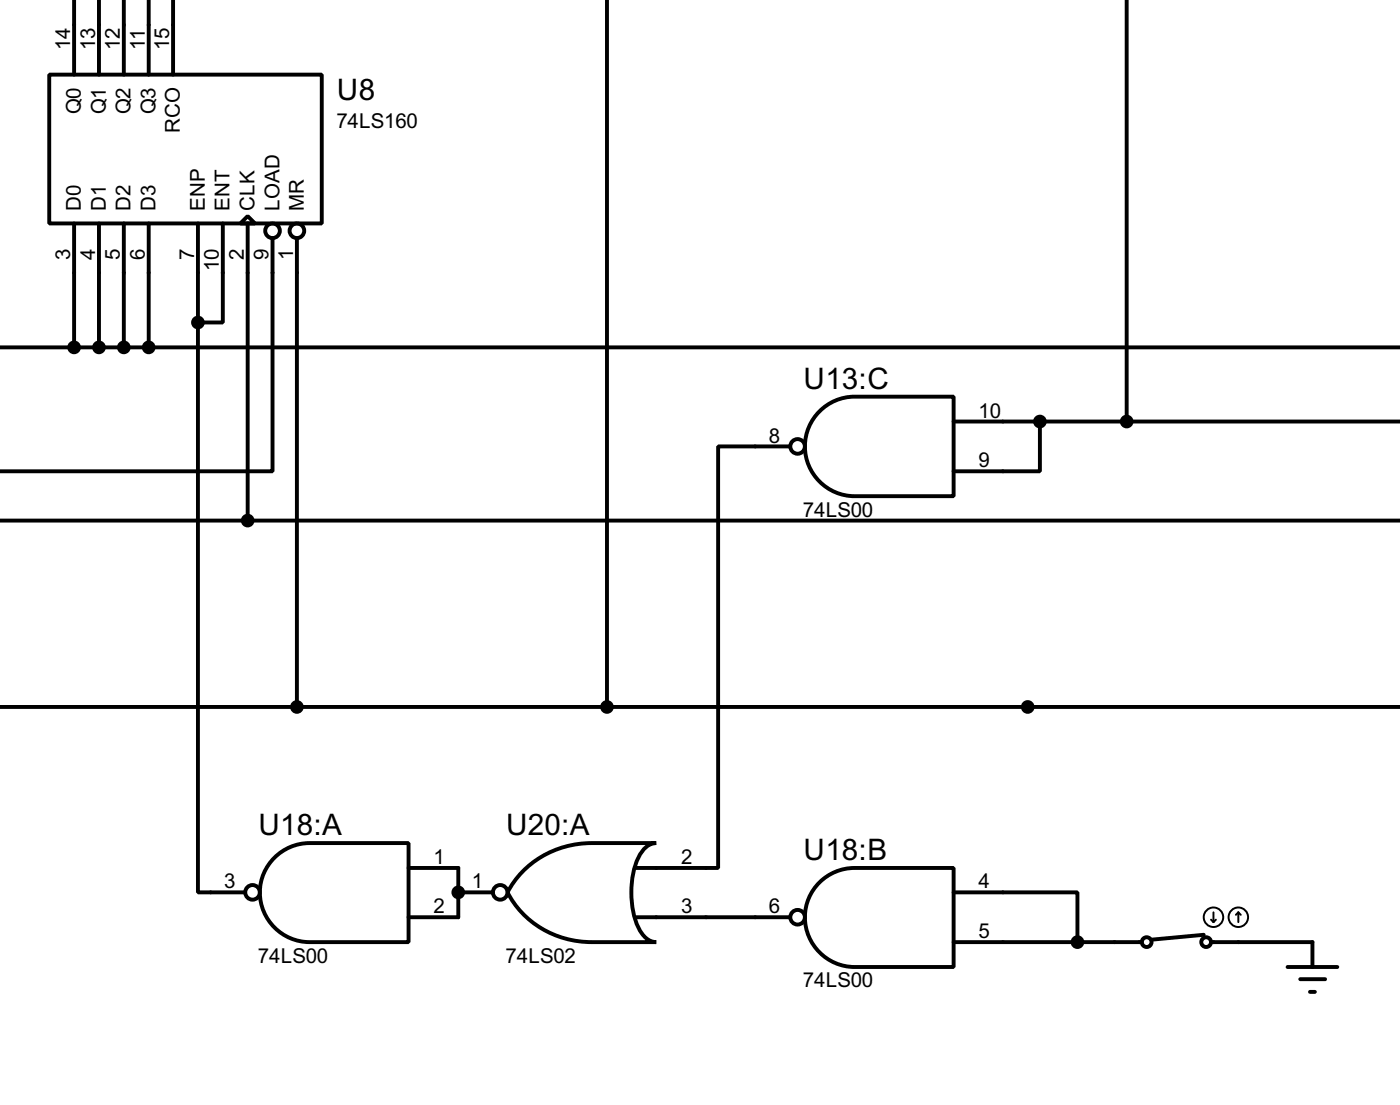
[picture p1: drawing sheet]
<svg xmlns="http://www.w3.org/2000/svg" width="144mm" height="113mm" viewBox="0 0 144 113" stroke-linecap="round" stroke-linejoin="round" font-family="sans-serif">
<g fill="none" stroke="#000" stroke-width=".4">
<path d="M7.6 0v7.7M10.2 0v7.7M12.7 0v7.7M15.3 0v7.7M17.8 0v7.7M62.3 0v72.5M115.6 0v43.2M5.1 7.7h27.9v15.2h-27.9zM0 35.6h143.6M7.6 22.9v12.7M10.2 22.9v12.7M12.7 22.9v12.7"/>
<path d="M15.3 22.9v12.7M20.3 33.1v58.4h4.9M20.3 22.9v10.2M22.9 22.9v10.2h-2.6M24.7 22.9l.7-.7 .8 .7zM25.4 22.9v30.5M28 24.4v23.9h-28.1M30.5 24.4v48.1M-.1 53.4h143.7M81 45.8h-7.3v43.2h-8.4M83.8 42.5a5.1 5.1 0 0 1 3.9-1.8h10.1v10.2h-10.1a5.1 5.1 0 0 1-4.7-3 5.1 5.1 0 0 1 .8-5.4zM97.8 43.2h45.8"/>
<path d="M106.7 43.2v5.1h-8.9M-.1 72.5h143.7M27.9 88.2a5.1 5.1 0 0 1 3.9-1.8h10.1v10.2h-10.1a5.1 5.1 0 0 1-4.7-3 5.1 5.1 0 0 1 .8-5.4zM41.9 89h5.1v5h-5.1M47 91.5h3.6M53.9 89a9.9 9.9 0 0 1 6.8-2.6h6.6a2.22 2.22 0 0 0-1.8 1.5 9.3 9.3 0 0 0 0 7.2 2.22 2.22 0 0 0 1.8 1.5h-6.6a9.6 9.6 0 0 1-8.6-5.1l.5-.9zM65.3 94h15.7M83.8 90.7a5.1 5.1 0 0 1 3.9-1.7h10.1v10.1h-10.1a5.1 5.1 0 0 1-4.7-2.9 5.1 5.1 0 0 1 .8-5.5zM97.8 91.5h12.7v5.1M97.8 96.6h19.3M123.5 95.8l-5.4 .5M124.2 96.6h10.4v2.5"/>
<path d="M132.1 99.1h5.1M133.4 100.4h2.5M134.4 101.7h.5"/>
<circle cx="27.9" cy="23.7" r=".75"/>
<circle cx="30.4" cy="23.7" r=".75"/>
<circle cx="81.8" cy="45.8" r=".75"/>
<circle cx="25.9" cy="91.5" r=".75"/>
<circle cx="51.3" cy="91.5" r=".75"/>
<circle cx="81.8" cy="94" r=".75"/>
<circle cx="117.6" cy="96.6" r=".5"/>
<circle cx="123.7" cy="96.6" r=".5"/>
</g>
<circle cx="47" cy="91.5" r=".2" fill="#000"/>
<g fill="#000" stroke="#000" stroke-width=".4">
<circle cx="7.6" cy="35.6" r=".5"/>
<circle cx="10.1" cy="35.6" r=".5"/>
<circle cx="12.7" cy="35.6" r=".5"/>
<circle cx="15.2" cy="35.6" r=".5"/>
<circle cx="20.3" cy="33.1" r=".5"/>
<circle cx="25.4" cy="53.4" r=".5"/>
<circle cx="106.6" cy="43.2" r=".5"/>
<circle cx="115.5" cy="43.2" r=".5"/>
<circle cx="30.4" cy="72.5" r=".5"/>
<circle cx="62.2" cy="72.5" r=".5"/>
<circle cx="105.4" cy="72.5" r=".5"/>
<circle cx="47" cy="91.5" r=".5"/>
<circle cx="110.5" cy="96.6" r=".5"/>
</g>
<g fill="none" stroke="#000" stroke-width=".2">
<path d="M124.2 94.3l.3 .2M124.5 93.5v1M124.7 94.3l-.2 .2M127 93.5l-.2 .3M127 93.5l.3 .3M127 93.5v1"/>
<circle cx="124.4" cy="94" r="1"/>
<circle cx="127" cy="94" r="1"/>
</g>
<g font-size="3.4">
<text x="34.6" y="10.2">U8</text>
<text x="82.4" y="39.9">U13:C</text>
<text x="26.5" y="85.6">U18:A</text>
<text x="51.9" y="85.6">U20:A</text>
<text x="82.4" y="88.2">U18:B</text>
</g>
<g font-size="2.4">
<text x="7.2" y="5.1" transform="rotate(-90 7.2 5.1)">14</text>
<text x="9.8" y="5.1" transform="rotate(-90 9.8 5.1)">13</text>
<text x="12.3" y="5.1" transform="rotate(-90 12.3 5.1)">12</text>
<text x="14.9" y="5.1" transform="rotate(-90 14.9 5.1)">11</text>
<text x="17.4" y="5.1" transform="rotate(-90 17.4 5.1)">15</text>
<text x="8.3" y="11.7" transform="rotate(-90 8.3 11.7)">Q0</text>
<text x="10.8" y="11.7" transform="rotate(-90 10.8 11.7)">Q1</text>
<text x="13.4" y="11.7" transform="rotate(-90 13.4 11.7)">Q2</text>
<text x="16" y="11.7" transform="rotate(-90 16 11.7)">Q3</text>
<text x="18.5" y="13.7" transform="rotate(-90 18.5 13.7)">RCO</text>
<text x="34.5" y="13.2">74LS160</text>
<text x="8.3" y="21.6" transform="rotate(-90 8.3 21.6)">D0</text>
<text x="10.9" y="21.6" transform="rotate(-90 10.9 21.6)">D1</text>
<text x="13.4" y="21.6" transform="rotate(-90 13.4 21.6)">D2</text>
<text x="16" y="21.6" transform="rotate(-90 16 21.6)">D3</text>
<text x="21" y="21.6" transform="rotate(-90 21 21.6)">ENP</text>
<text x="23.6" y="21.6" transform="rotate(-90 23.6 21.6)">ENT</text>
<text x="26.1" y="21.6" transform="rotate(-90 26.1 21.6)">CLK</text>
<text x="28.7" y="21.6" transform="rotate(-90 28.7 21.6)">LOAD</text>
<text x="31.2" y="21.6" transform="rotate(-90 31.2 21.6)">MR</text>
<text x="7.2" y="26.6" transform="rotate(-90 7.2 26.6)">3</text>
<text x="9.8" y="26.6" transform="rotate(-90 9.8 26.6)">4</text>
<text x="12.3" y="26.6" transform="rotate(-90 12.3 26.6)">5</text>
<text x="14.9" y="26.6" transform="rotate(-90 14.9 26.6)">6</text>
<text x="19.9" y="26.6" transform="rotate(-90 19.9 26.6)">7</text>
<text x="22.5" y="27.8" transform="rotate(-90 22.5 27.8)">10</text>
<text x="25" y="26.6" transform="rotate(-90 25 26.6)">2</text>
<text x="27.6" y="26.6" transform="rotate(-90 27.6 26.6)">9</text>
<text x="30.1" y="26.6" transform="rotate(-90 30.1 26.6)">1</text>
<text x="78.9" y="45.4">8</text>
<text x="100.4" y="42.8">10</text>
<text x="100.4" y="47.9">9</text>
<text x="82.4" y="53">74LS00</text>
<text x="44.5" y="88.6">1</text>
<text x="69.9" y="88.6">2</text>
<text x="23" y="91.1">3</text>
<text x="44.5" y="93.6">2</text>
<text x="48.4" y="91.1">1</text>
<text x="69.9" y="93.6">3</text>
<text x="78.9" y="93.6">6</text>
<text x="100.4" y="91.1">4</text>
<text x="26.5" y="98.7">74LS00</text>
<text x="51.9" y="98.7">74LS02</text>
<text x="82.4" y="101.2">74LS00</text>
<text x="100.4" y="96.2">5</text>
</g>
</svg>
